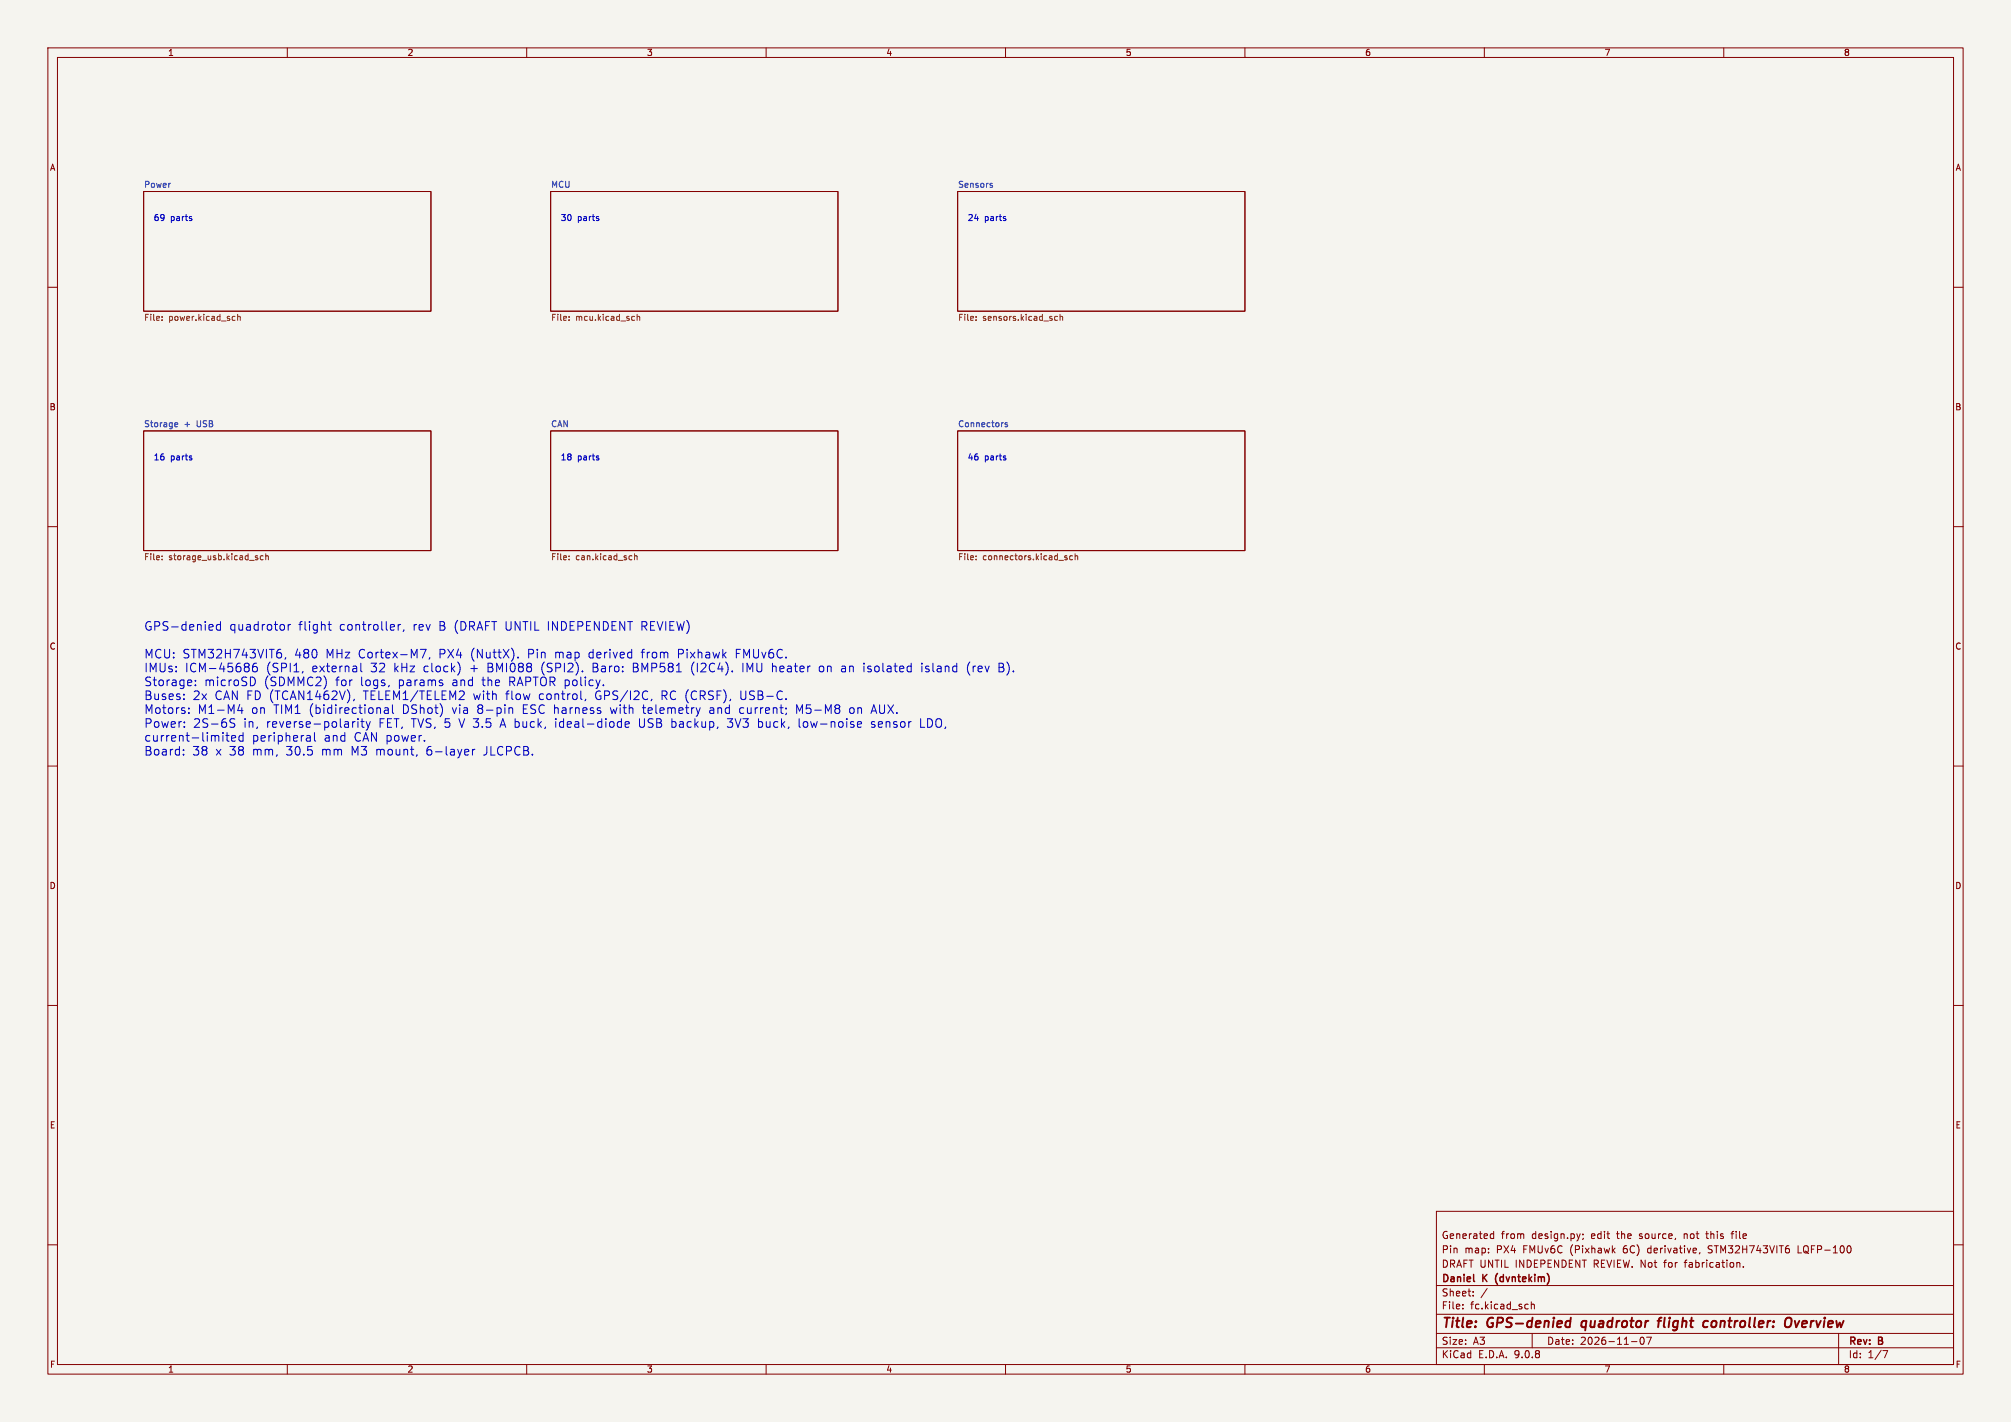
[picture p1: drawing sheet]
<svg xmlns="http://www.w3.org/2000/svg" width="420mm" height="297mm" viewBox="0 0 420 297" stroke-linecap="round" stroke-linejoin="round" font-family="sans-serif">
<path d="M0 0h420v297h-420z" fill="#f5f4ef" stroke="#f5f4ef" stroke-width=".21"/>
<g fill="none" stroke="#840000" stroke-width=".21">
<path d="M10 10h400v277h-400zM12 12h396v273h-396zM60 10v2M110 10v2M160 10v2M210 10v2M260 10v2M310 10v2M360 10v2M30 40h60v25h-60zM115 40h60v25h-60zM200 40h60v25h-60z"/>
<path d="M10 60h2M408 60h2M30 90h60v25h-60zM115 90h60v25h-60zM200 90h60v25h-60zM10 110h2M408 110h2M10 160h2M408 160h2M10 210h2M408 210h2M300 253h108v32h-108z"/>
<path d="M311.4 258.6h.5M311.4 257.8h.5M311.9 257.2v1.5M330.6 257.8v.1M330.7 258.6l-.2 .3M356.2 257.7h.6M361.5 257.7h.6M361.9 257.2l-.2 .2v1.3M10 260h2M300 278.5h108M300 274.5h108M300 268.5h108"/>
<path d="M305.5 273.2v.2M305.5 272.5v.1M307.7 270.5v.2M307.7 269.8v.1M310.6 269.1l-1.3 1.9M319.8 271.9v1.5M319.8 272.5l.2-.1 .4 .1v.9M320 278.5v3M342.7 279.4a.81 .81 0 0 0 .3 1.4l.2-.2 .2-.4-.2-.8M344.9 279.3l-.7 1.5M355 261.6l-.1 .3M356.7 261.6l.2 .1"/>
<path d="M356.9 260.3l-.2 .2 .2 .3M363.2 263.7l.2 .2v.8M364.1 264.5v.2M375.5 260.2v1.5h.7M384 278.5v6.5M408 260h2M60 285v2M110 285v2M160 285v2M210 285v2M260 285v2M300 281.5h108"/>
<path d="M310 285v2M340.7 280.2h1.2M360 285v2M393.2 282.1h1l-.6 1.5"/>
</g>
<path d="M327.4 275.9l.6 .1M327.8 277.1l-.2 .1M328.1 275.2l-.3 2M330.4 276.1l-.2 .7 .4 .4M346.2 275.9h.7M347 275.2l-.4 .1-.1 .2-.2 1.7M355.8 277.1h.8M356 276h.7M357.5 276.3v.7M373 275.5a.69 .69 0 0 1 1.1 0 1.47 1.47 0 0 1-.6 1.7l-.5-.1M374.8 275.9l.3 1.3 .7-1.3" fill="none" stroke="#840000" stroke-width=".4"/>
<path d="M307.8 267.6l.2 .1" fill="none" stroke="#840000" stroke-width=".3"/>
<g fill="none" stroke="#725600" stroke-width=".21">
<path d="M33.8 66.8v.1M33.8 66.1v.2M48.7 66.1h.4M49.1 66.9h-.4M49.6 66.2l.5-.1 .1 .8M49.6 65.7v1.2M118.8 66.8v.1M118.8 66.1v.2M132.4 66.1h.1M132.5 66.9h-.1M133.1 65.7v1.2M133.1 66.2l.4-.1 .1 .8"/>
<path d="M203.8 66.8v.1M203.8 66.1v.2M220.2 66.7l.3 .2h.3M220.8 66.1h-.3l-.3 .2M221.4 66.2l.5-.1v.8M221.4 65.7v1.2M33.8 116.1v.2M33.8 116.8v.1M53.8 116.6v.3M55 116.1h-.4l-.2 .2 .1 .6h.5M55.5 116.2l.5-.1v.8M55.5 115.7v1.2"/>
<path d="M118.8 116.1v.2M118.8 116.8v.1M131.9 116.1h.1M132 116.9h-.1M132.5 116.2l.5-.1 .1 .8M132.5 115.7v1.2M203.8 116.1v.2M203.8 116.8v.1M222.7 116.5l.2 .2-.2 .2M222.7 116.1h.1M224 116.1h-.4l-.2 .2 .1 .6h.5M224.5 116.2l.5-.1 .1 .8"/>
<path d="M224.5 115.7v1.2"/>
</g>
<path d="M206.9 38.7l.3 .1 .1 .2-.4 .1M206.9 38.3l.3 .1M36.7 88.3l.4 .1v.2l-.6 .1M37.1 89.1h-.4M210.4 88.4l-.3-.1-.2 .2 .1 .2 .4 .1v.3h-.5" fill="none" stroke="#006464" stroke-width=".21"/>
<g fill="none" stroke="#0000c2" stroke-width=".21">
<path d="M40 45.7v.3M125 45.7v.3M210 45.7v.3M40 95.7v.3M125 95.7v.3M210 95.7v.3M44.2 130.4l.3 .5-.9 .1M44.4 131.5l-.2 .1M46 129.8v1.8M46 130.5l-.5-.1-.3 .4v.5l.2 .2h.6M52 138.9l-.3 .4 .3 .3v.5l-.3 .2M52.8 138.9v1.2l.3 .2 .6-.2 .1-.6-.2-.2-.5-.1-.4 .3"/>
<path d="M58.7 136.5v.8M59.7 137.3l-.2 .4M60.2 130.4v1.2M60.7 130.4l-.3 .1-.2 .3M68.5 130.4h.7M68.8 129.8v1.6l.4 .2M75.4 138.5v1.6l.2 .2M83.2 130.4v1.2M83.7 130.4l-.4 .1-.1 .3M84.4 131.5l-.2 .4M87.8 135.6h1.2l-.8 1.8M89.8 137.3l-.2 .4"/>
<path d="M95.9 138.8l.2 .7-.2 1M108.2 137.3v.1M155.2 138.5v1.8M171.4 139.1l-.3 .4v.5l.3 .3M176.3 139.1l-.5 .1M176.4 139.6h-.4a.35 .35 0 0 0-.3 .4 .35 .35 0 0 0 .3 .3h.4M180.4 138.5v.2M180.4 139.1v1.2M192.5 138.5v.2M192.5 139.1v1.2M202.6 138.3a2.06 2.06 0 0 0 0 2.7M208.6 139.4h.6"/>
<path d="M209.2 139.4l.3 .1M209.4 138.6l-.8-.1v1.8l.9-.1M209.4 139.3l-.2 .1M38.3 157.5v.2M38.3 156.6v.2M38.4 145.9v.2M38.4 145v.2M38.5 151.7v.2M38.5 150.8v.2M39.4 148.8v.2M39.4 147.9v.2M40.8 143v.2"/>
<path d="M40.8 142.1v.2M47.2 153.6h.6M47.4 153v1.6l.4 .2M48 150.6l1 .8v.3l-.3 .2-.7-.1M48.2 150.2l-.2 .3M48.4 154.2l.8-.2-.1-.3-.5-.1-.2 .3v.8h.7M50.1 147.1l-.5 1.3h1.2M50.5 147.8v1.2M50.8 153.7l-.6-.1-.3 .4v.5l.2 .2h.7M50.8 153v1.8M52.7 141.4a.97 .97 0 0 1 .6 .9 .97 .97 0 0 1-.6 .9M63.3 140.2l-.1 .3"/>
<path d="M64.7 153.7l.1 1.1M64.8 154.7l-.6 .1M64.8 154l-.6 .1M65.7 153v1.6l.2 .2M74 146l-.2 .4M74 150.7l-.3 .2M74.8 150.7v1.2M75.6 150.1v1.6l.4 .2M76.5 150.7l.4 1.2M76.9 151.9l-.2 .4-.2 .2M77.3 150.7l-.4 1.2M80.3 147.9h.7l.1 1.1"/>
<path d="M81.1 148.2l-.6 .1a.35 .35 0 0 0-.3 .4 .35 .35 0 0 0 .3 .3l.6-.1M82 147.2v1.6l.2 .2M98.7 156.5v1.2M99.2 156.5l-.4 .1-.1 .3M106.3 148l.3-.2 .4 .1 .1 1.1M122.3 146l-.1 .4M129.6 150.7l.2 .1M129.8 150.1v1.8M129.8 151.8l-.2 .1M130.6 151.3l.8-.2-.1-.3-.5-.1-.2 .3v.8h.7M136.1 146l-.1 .3M146.2 147.8l-.4 1.2"/>
<path d="M151.9 151.7l.3 .2M154.6 148v.8M158.4 151.8l.5 .1M158.4 150.1v1.8M158.9 150.7l-.5 .1M166.9 150.1v1.6l.3 .2M167 148.5l-.6-1.3v1.8M177.8 147.8l-.4 .4v.5l.4 .3M179.2 151.8h.6M179.2 150.8l.5-.1 .2 .4-.8 .2M182 151.8l.5 .1M182.1 148.5h.8"/>
<path d="M182.5 147.2l-.6 1.8M182.5 150.7l-.4 .1-.1 .2 .1 .2 .4 .1M192.3 150.1v1.8h.8"/>
</g>
<g font-size="2.8" fill="#840000">
<text x="301" y="277.9">Title:</text>
<text x="310.6" y="277.9">GPS-denied</text>
<text x="331.2" y="277.9">quadrotor</text>
<text x="348" y="277.9">flight</text>
<text x="358.2" y="277.9">controller:</text>
<text x="376" y="277.9">Overview</text>
</g>
<g font-size="2.5" fill="#0000c2">
<text x="30" y="132">GPS-denied</text>
<text x="30" y="137.8">MCU: STM32H743VIT6,</text>
<text x="47.8" y="132">quadrotor</text>
<text x="61.5" y="137.8">480</text>
<text x="62.3" y="132">flight</text>
<text x="68.1" y="137.8">MHz Cortex-M7,</text>
<text x="70.9" y="132">controller,</text>
<text x="86.4" y="132">rev</text>
<text x="91.9" y="137.8">PX4</text>
<text x="91.9" y="132">B (DRAFT UNTIL INDEPENDENT REVIEW)</text>
<text x="98.6" y="137.8">(NuttX).</text>
<text x="110.6" y="137.8">Pin</text>
<text x="116.3" y="137.8">map</text>
<text x="123.4" y="137.8">derived</text>
<text x="134.6" y="137.8">from</text>
<text x="142.2" y="137.8">Pixhawk</text>
<text x="154.4" y="137.8">FMUv6C.</text>
<text x="30" y="140.7">IMUs:</text>
<text x="30" y="143.6">Storage:</text>
<text x="38.6" y="140.7">ICM-45686</text>
<text x="42.6" y="143.6">microSD</text>
<text x="55.1" y="143.6">(SDMMC2)</text>
<text x="55.6" y="140.7">(SPI1,</text>
<text x="65.2" y="140.7">external</text>
<text x="70.1" y="143.6">for</text>
<text x="75.4" y="143.6">logs,</text>
<text x="77.5" y="140.7">32</text>
<text x="82.4" y="140.7">kHz</text>
<text x="83.4" y="143.6">params</text>
<text x="88.7" y="140.7">clock)</text>
<text x="94.7" y="143.6">and</text>
<text x="98.5" y="140.7">+</text>
<text x="101.1" y="143.6">the</text>
<text x="102.2" y="140.7">BMI088</text>
<text x="106.7" y="143.6">RAPTOR policy.</text>
<text x="113.5" y="140.7">(SPI2).</text>
<text x="124.3" y="140.7">Baro:</text>
<text x="132.8" y="140.7">BMP581</text>
<text x="145.1" y="140.7">(I2C4).</text>
<text x="155.9" y="140.7">IMU heater</text>
<text x="172.1" y="140.7">on</text>
<text x="176.8" y="140.7">an</text>
<text x="181.6" y="140.7">isolated</text>
<text x="193.7" y="140.7">island</text>
<text x="203.4" y="140.7">(rev</text>
<text x="210.1" y="140.7">B).</text>
<text x="30" y="146.5">Buses:</text>
<text x="30" y="149.4">Motors:</text>
<text x="40.2" y="146.5">2x</text>
<text x="41.2" y="149.4">M1-M4</text>
<text x="44.9" y="146.5">CAN FD (TCAN1462V),</text>
<text x="52.5" y="149.4">on</text>
<text x="57.2" y="149.4">TIM1</text>
<text x="64.7" y="149.4">(bidirectional</text>
<text x="76.1" y="146.5">TELEM1/TELEM2</text>
<text x="84.2" y="149.4">DShot)</text>
<text x="94.7" y="149.4">via</text>
<text x="99.2" y="146.5">with</text>
<text x="100" y="149.4">8-pin</text>
<text x="106" y="146.5">flow</text>
<text x="109.5" y="149.4">ESC harness</text>
<text x="113" y="146.5">control,</text>
<text x="124.8" y="146.5">GPS/I2C,</text>
<text x="128.1" y="149.4">with</text>
<text x="135" y="149.4">telemetry</text>
<text x="138.7" y="146.5">RC (CRSF),</text>
<text x="148.9" y="149.4">and</text>
<text x="155.3" y="149.4">current;</text>
<text x="155.4" y="146.5">USB-C.</text>
<text x="167.2" y="149.4">M5-M8</text>
<text x="178.5" y="149.4">on</text>
<text x="183.2" y="149.4">AUX.</text>
<text x="30" y="152.3">Power:</text>
<text x="30" y="155.2">current-limited</text>
<text x="40.3" y="152.3">2S-6S</text>
<text x="50.9" y="152.3">in,</text>
<text x="52.6" y="155.2">peripheral</text>
<text x="55.7" y="152.3">reverse-polarity</text>
<text x="67.7" y="155.2">and</text>
<text x="74" y="155.2">CAN power.</text>
<text x="79.2" y="152.3">FET, TVS, 5</text>
<text x="96.3" y="152.3">V 3.5</text>
<text x="105" y="152.3">A buck,</text>
<text x="116.6" y="152.3">ideal-diode</text>
<text x="134.2" y="152.3">USB backup,</text>
<text x="152.9" y="152.3">3V3</text>
<text x="159.3" y="152.3">buck,</text>
<text x="167.9" y="152.3">low-noise</text>
<text x="183.2" y="152.3">sensor</text>
<text x="193.5" y="152.3">LDO,</text>
<text x="30" y="158.1">Board:</text>
<text x="40.1" y="158.1">38</text>
<text x="45" y="158.1">x 38</text>
<text x="52.8" y="158.1">mm,</text>
<text x="60" y="158.1">30.5</text>
<text x="67.4" y="158.1">mm</text>
<text x="73.7" y="158.1">M3</text>
<text x="78.9" y="158.1">mount,</text>
<text x="89.6" y="158.1">6-layer</text>
<text x="101.6" y="158.1">JLCPCB.</text>
</g>
<g font-size="2.1" fill="#840000">
<text x="301" y="262">Pin</text>
<text x="301" y="259">Generated</text>
<text x="305.9" y="262">map:</text>
<text x="312.6" y="262">PX4</text>
<text x="313.5" y="259">from</text>
<text x="318.2" y="262">FMUv6C</text>
<text x="319.9" y="259">design.py;</text>
<text x="328.2" y="262">(Pixhawk</text>
<text x="332.5" y="259">edit</text>
<text x="338" y="259">the</text>
<text x="339.4" y="262">6C)</text>
<text x="342.8" y="259">source,</text>
<text x="344.6" y="262">derivative,</text>
<text x="352.2" y="259">not</text>
<text x="357.1" y="259">this</text>
<text x="357.4" y="262">STM32H743VIT6</text>
<text x="362.5" y="259">file</text>
<text x="376.3" y="262">LQFP-100</text>
<text x="301" y="268.2">Daniel</text>
<text x="301" y="265">DRAFT UNTIL</text>
<text x="309.7" y="268.2">K</text>
<text x="313" y="268.2">(dvntekim)</text>
<text x="316.5" y="265">INDEPENDENT</text>
<text x="333" y="265">REVIEW. Not</text>
<text x="348" y="265">for</text>
<text x="352.4" y="265">fabrication.</text>
<text x="301" y="273.7">File:</text>
<text x="301" y="271">Sheet:</text>
<text x="307.1" y="273.7">fc.kicad_sch</text>
<text x="301" y="281.1">Size:</text>
<text x="307.6" y="281.1">A3</text>
<text x="323" y="281.1">Date:</text>
<text x="330" y="281.1">2026-11-07</text>
<text x="386" y="281.3">Rev:</text>
<text x="392.4" y="281.3">B</text>
<text x="301" y="283.9">KiCad</text>
<text x="308.7" y="283.9">E.D.A.</text>
<text x="316.3" y="283.9">9.0.8</text>
<text x="386" y="283.9">Id:</text>
<text x="390.1" y="283.9">1/7</text>
</g>
<g font-size="1.8" fill="#840000">
<text x="35" y="11.9">1</text>
<text x="85" y="11.9">2</text>
<text x="135" y="11.9">3</text>
<text x="185" y="11.9">4</text>
<text x="235" y="11.9">5</text>
<text x="285" y="11.9">6</text>
<text x="335" y="11.9">7</text>
<text x="385" y="11.9">8</text>
<text x="10.3" y="35.9">A</text>
<text x="408.3" y="35.9">A</text>
<text x="10.3" y="85.9">B</text>
<text x="408.2" y="85.9">B</text>
<text x="10.3" y="135.9">C</text>
<text x="408.2" y="135.9">C</text>
<text x="10.3" y="185.9">D</text>
<text x="408.2" y="185.9">D</text>
<text x="10.3" y="235.9">E</text>
<text x="408.3" y="235.9">E</text>
<text x="10.3" y="285.9">F</text>
<text x="35" y="286.9">1</text>
<text x="85" y="286.9">2</text>
<text x="135" y="286.9">3</text>
<text x="185" y="286.9">4</text>
<text x="235" y="286.9">5</text>
<text x="285" y="286.9">6</text>
<text x="335" y="286.9">7</text>
<text x="385" y="286.9">8</text>
<text x="408.3" y="285.9">F</text>
</g>
<g font-size="1.8" fill="#006464">
<text x="30" y="39.3">Power</text>
<text x="115" y="39.3">MCU</text>
<text x="200" y="39.3">Sensors</text>
<text x="30" y="89.3">Storage</text>
<text x="38.4" y="89.3">+</text>
<text x="41.2" y="89.3">USB</text>
<text x="115" y="89.3">CAN</text>
<text x="200" y="89.3">Connectors</text>
</g>
<g font-size="1.8" fill="#0000c2">
<text x="32" y="46.5">69</text>
<text x="35.6" y="46.5">parts</text>
<text x="117" y="46.5">30</text>
<text x="120.6" y="46.5">parts</text>
<text x="202" y="46.5">24</text>
<text x="205.6" y="46.5">parts</text>
<text x="32" y="96.5">16</text>
<text x="35.6" y="96.5">parts</text>
<text x="117" y="96.5">18</text>
<text x="120.6" y="96.5">parts</text>
<text x="202" y="96.5">46</text>
<text x="205.6" y="96.5">parts</text>
</g>
<g font-size="1.8" fill="#725600">
<text x="30" y="67.3">File:</text>
<text x="35.2" y="67.3">power.kicad_sch</text>
<text x="115" y="67.3">File:</text>
<text x="120.2" y="67.3">mcu.kicad_sch</text>
<text x="200" y="67.3">File:</text>
<text x="205.2" y="67.3">sensors.kicad_sch</text>
<text x="30" y="117.3">File:</text>
<text x="35.2" y="117.3">storage_usb.kicad_sch</text>
<text x="115" y="117.3">File:</text>
<text x="120.2" y="117.3">can.kicad_sch</text>
<text x="200" y="117.3">File:</text>
<text x="205.2" y="117.3">connectors.kicad_sch</text>
</g>
</svg>
